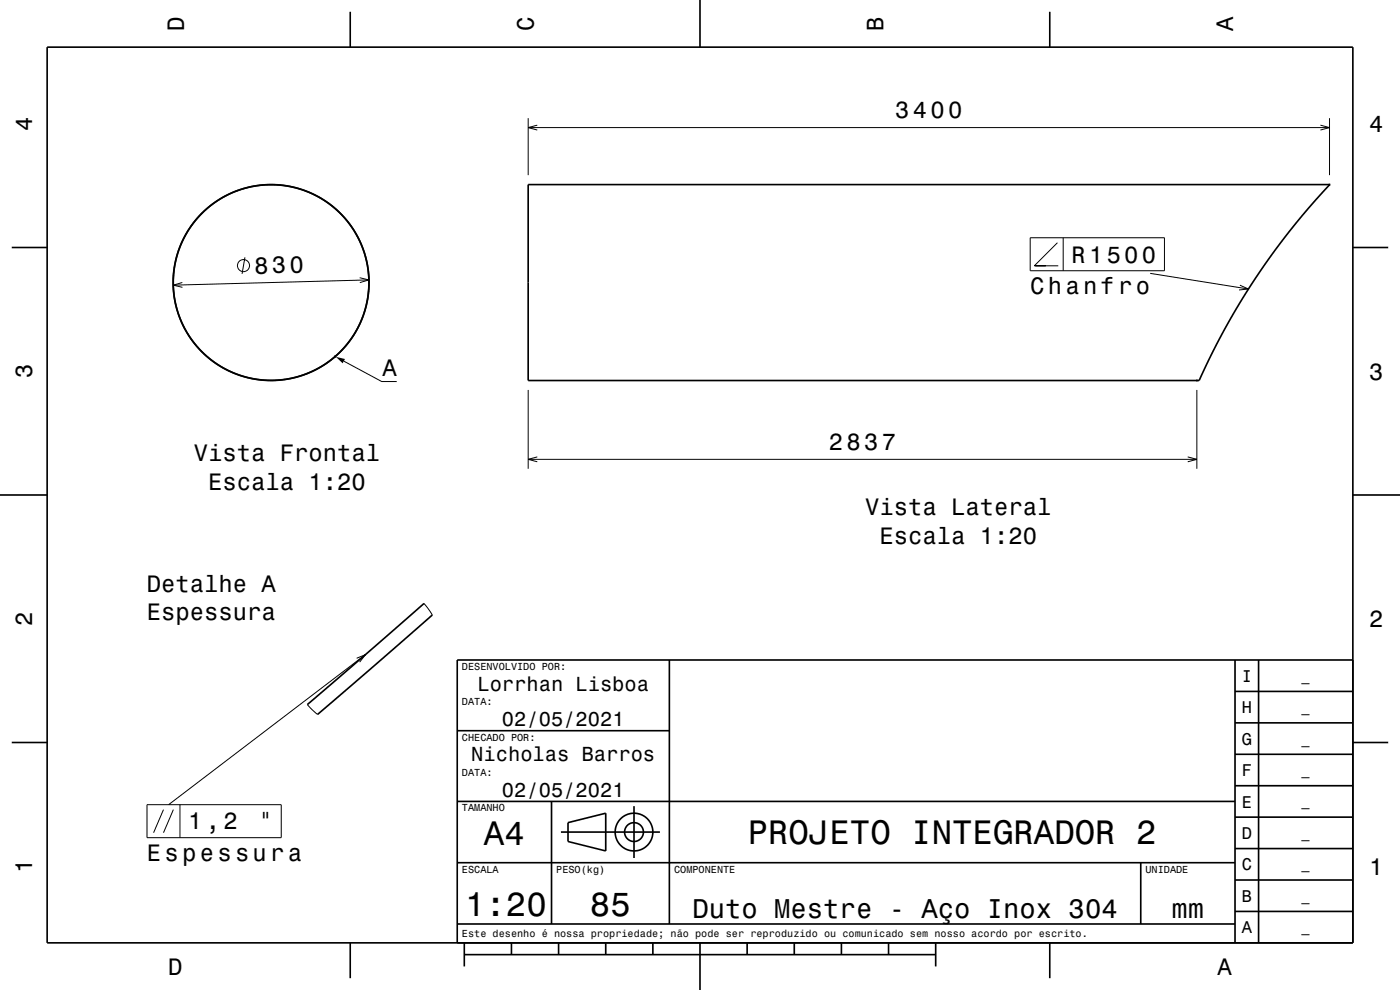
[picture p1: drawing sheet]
<svg xmlns="http://www.w3.org/2000/svg" width="297mm" height="210mm" viewBox="0 0 297 210" stroke-linecap="round" stroke-linejoin="round" font-family="sans-serif">
<g fill="none" stroke="#000" stroke-width=".21">
<path d="M112 25.1v12.1M112 27.1h170M114 26.6l-2 .5 2 .5M280.1 26.6l1.9 .5-1.9 .5M282 25.1v12.1M38.7 59.9l-1.9 .6 1.9 .5M52 54.6l-.6 3.5M76.3 58.9l1.9 .5-1.9 .5M78.2 59.4l-41.4 1.1M218.5 50.4h28.5v7h-28.5zM219.6 56.4h4.9M224.3 51.5l-4.9 4.9h2.5"/>
<path d="M225.5 50.4v7M244 58l20.9 3.3M71 75.5h.1l.1 .3-.2-.1zM72.9 76.6l8.1 4.3h3.2M263 60.5l1.9 .8-2 .2M112 82.7v16.7M112 97.4h141.9M114 96.9l-2 .5 2 .6M252 96.9l1.9 .5-1.9 .6M253.9 82.7v16.7M75.7 139.6l1.8-.7-1.2 1.6M77.5 138.9l-41.7 31.8"/>
<path d="M90 128l1.7 2.5M65.2 149.5l2.2 2.1M31.2 170.7h28.5v7h-28.5zM34.7 171.7l-2.1 4.9M36.8 171.7l-2.1 4.9M38.2 170.7v7"/>
<circle cx="51.7" cy="56.3" r="1.28"/>
</g>
<g fill="none" stroke="#000" stroke-width=".35">
<path d="M10 10h277v190h-277zM74.3 2.5v7.5M148.5 0v10M222.7 2.5v7.5M112 39.2h170.1l-4.4 4.8-3.9 4.8-4 5.2-3.4 4.9-3.3 5.3-3.2 5.4-2.6 5.1-2.9 6h-142.4zM2.5 52.5h7.5M287 52.5h7.5M0 105h10M287 105h10M90 128l-24.8 21.5M91.7 130.5l-24.3 21.1M142 140v56"/>
<path d="M262 140v60M267 140v60M287 140h-190v60M2.5 157.5h7.5M97 155h45M262 153.3h25M262 146.7h25M287 157.5h7.5M97 170h165M117 170v26M119 176.5h21M120.5 174.5l8-2v8l-8-2z"/>
<path d="M134.5 171v11M262 173.3h25M262 166.7h25M262 160h25M97 196h165M97 183h165M242 183v13M262 193.3h25M262 186.7h25M262 180h25M74.3 200v7.5M98.5 202.5h100"/>
<path d="M98.5 200v5M108.5 200v2.5M118.5 200v2.5M128.5 200v2.5M138.5 200v2.5M148.5 200v10M158.5 200v2.5M168.5 200v2.5M178.5 200v2.5M188.5 200v2.5M198.5 200v5M222.7 200v7.5"/>
<circle cx="57.5" cy="59.9" r="20.8"/>
<circle cx="57.5" cy="59.9" r="20.7"/>
<circle cx="134.5" cy="176.5" r="2"/>
<circle cx="134.5" cy="176.5" r="4"/>
</g>
<g fill="#000">
<path d="M281.9 39h.3v.3h-.3z" fill-rule="evenodd"/>
<path d="M71.2 75.7l2 .5-.5 .9z" fill-rule="evenodd"/>
<path d="M253.7 80.5h.4v.4h-.4z" fill-rule="evenodd"/>
</g>
<g font-size="7.2">
<text x="102.7" y="179.3">A4</text>
<text x="158.6" y="179.1">PROJETO INTEGRADOR 2</text>
<text x="98.7" y="194.3">1:20</text>
<text x="125.2" y="194.3">85</text>
</g>
<g font-size="5.8">
<text x="146.9" y="194.6">Duto Mestre - Aço Inox 304</text>
<text x="248.5" y="194.6">mm</text>
</g>
<g font-size="5">
<text x="39" y="6.5" transform="rotate(-90 39 6.5)">D</text>
<text x="113.2" y="6.5" transform="rotate(-90 113.2 6.5)">C</text>
<text x="187.4" y="6.5" transform="rotate(-90 187.4 6.5)">B</text>
<text x="261.6" y="6.5" transform="rotate(-90 261.6 6.5)">A</text>
<text x="6.8" y="27.8" transform="rotate(-90 6.8 27.8)">4</text>
<text x="189.9" y="25.1">3400</text>
<text x="290.5" y="28.1">4</text>
<text x="54" y="58" transform="rotate(-2 54 58)">830</text>
<text x="227.3" y="55.7">R1500</text>
<text x="218.5" y="62.3">Chanfro</text>
<text x="6.8" y="80.3" transform="rotate(-90 6.8 80.3)">3</text>
<text x="81.1" y="79.7">A</text>
<text x="290.5" y="80.6">3</text>
<text x="175.9" y="95.4">2837</text>
<text x="41.1" y="97.8">Vista Frontal</text>
<text x="44.2" y="103.8">Escala 1:20</text>
<text x="183.6" y="109.3">Vista Lateral</text>
<text x="186.6" y="115.3">Escala 1:20</text>
<text x="31.2" y="125.5">Detalhe A</text>
<text x="31.2" y="131.6">Espessura</text>
<text x="6.8" y="132.8" transform="rotate(-90 6.8 132.8)">2</text>
<text x="290.5" y="133.1">2</text>
<text x="39.9" y="175.9">1,2</text>
<text x="54.9" y="175.9">&quot;</text>
<text x="6.8" y="185.3" transform="rotate(-90 6.8 185.3)">1</text>
<text x="31.2" y="182.5">Espessura</text>
<text x="290.5" y="185.6">1</text>
<text x="35.7" y="206.8">D</text>
<text x="258.3" y="206.8">A</text>
</g>
<g font-size="4.3">
<text x="101.3" y="146.5">Lorrhan Lisboa</text>
<text x="106.5" y="154">02/05/2021</text>
<text x="100" y="161.5">Nicholas Barros</text>
<text x="106.5" y="169">02/05/2021</text>
</g>
<g font-size="3.6">
<text x="263.4" y="144.6">I</text>
<text x="263.4" y="151.3">H</text>
<text x="263.4" y="158">G</text>
<text x="263.4" y="164.6">F</text>
<text x="263.4" y="171.3">E</text>
<text x="263.4" y="178">D</text>
<text x="263.4" y="184.6">C</text>
<text x="263.4" y="191.3">B</text>
<text x="263.4" y="198">A</text>
</g>
<g font-size="2.9">
<text x="276.1" y="144.4">_</text>
<text x="276.1" y="151">_</text>
<text x="276.1" y="157.7">_</text>
<text x="276.1" y="164.4">_</text>
<text x="276.1" y="171">_</text>
<text x="276.1" y="177.7">_</text>
<text x="276.1" y="184.4">_</text>
<text x="276.1" y="191.1">_</text>
<text x="276.1" y="197.7">_</text>
</g>
<g font-size="2.2">
<text x="98" y="142.1">DESENVOLVIDO POR:</text>
<text x="98" y="149.6">DATA:</text>
<text x="98" y="157.1">CHECADO POR:</text>
<text x="98" y="164.6">DATA:</text>
<text x="98" y="172.1">TAMANHO</text>
<text x="98" y="185.1">ESCALA</text>
<text x="118" y="185.1">PESO(kg)</text>
<text x="143" y="185.1">COMPONENTE</text>
<text x="243" y="185.1">UNIDADE</text>
<text x="98" y="198.8">Este desenho é nossa propriedade; não pode ser reproduzido ou comunicado sem nosso acordo por escrito.</text>
</g>
</svg>
